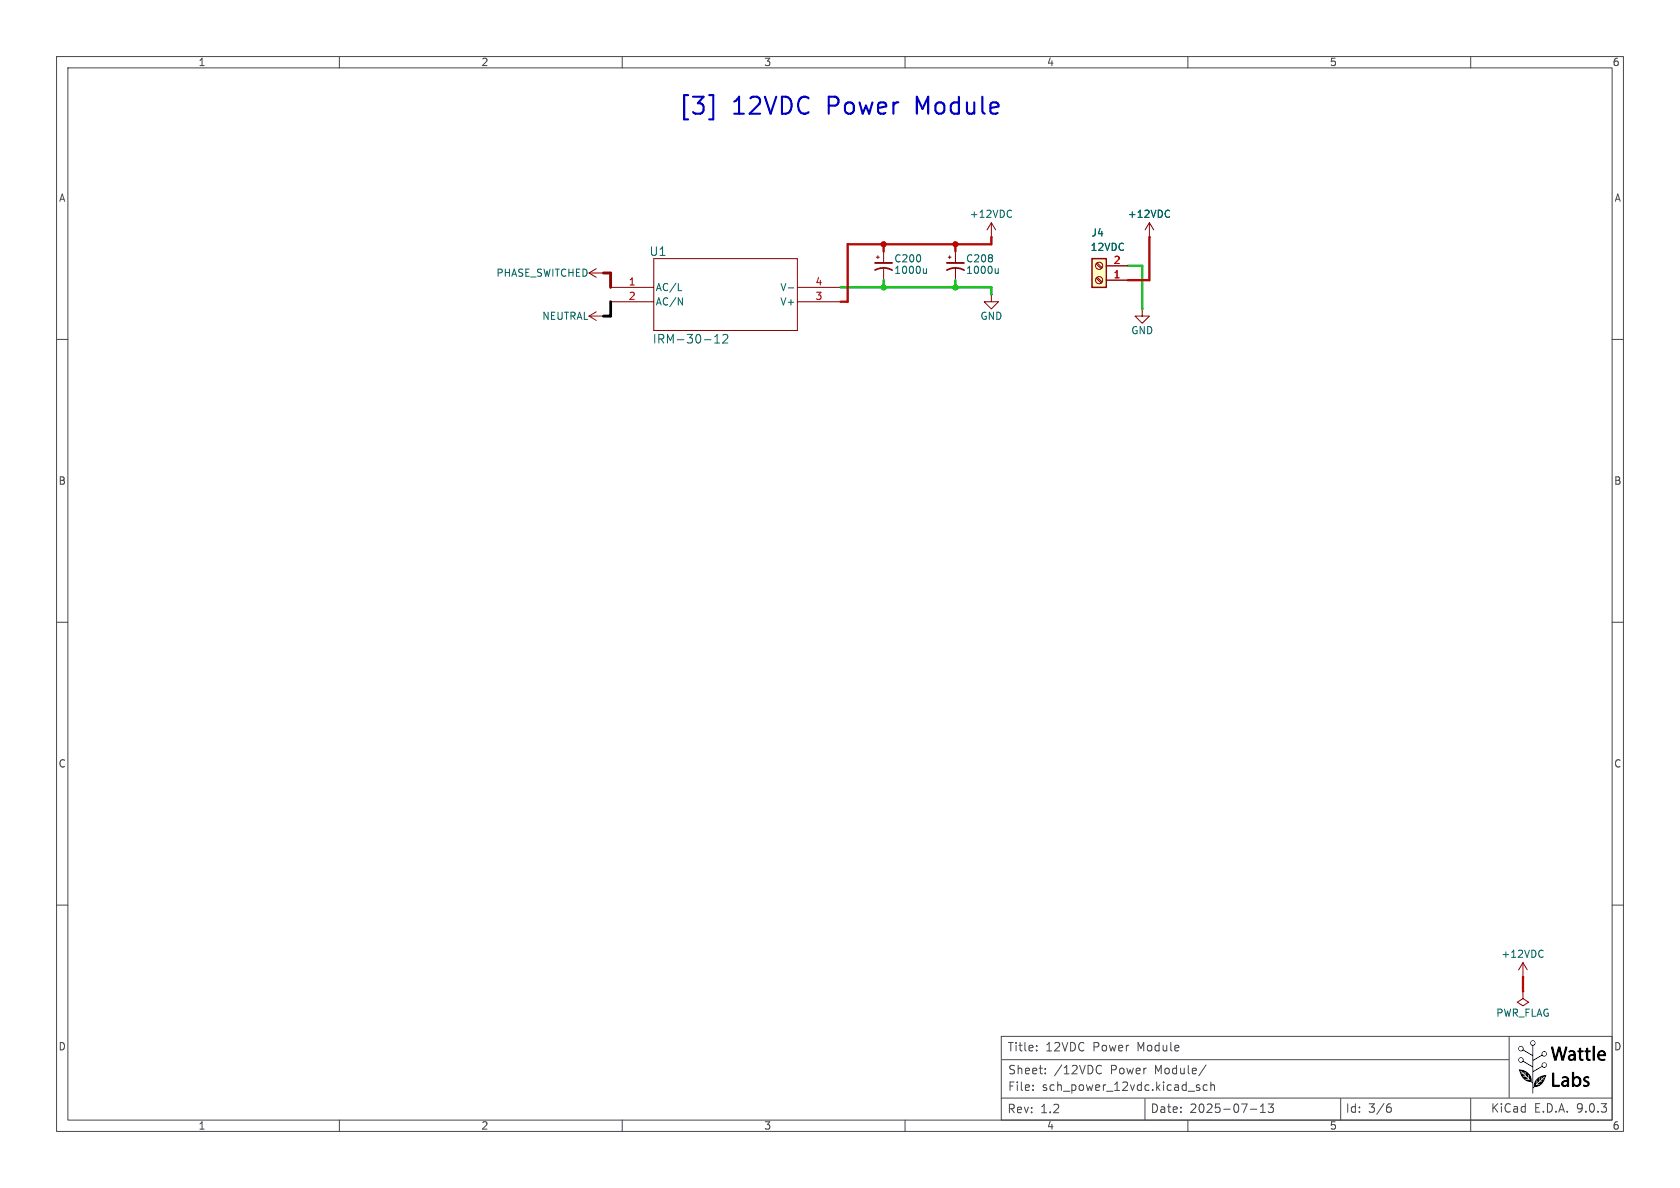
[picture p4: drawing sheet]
(kicad_sch
 (version 20250114)
 (generator "eeschema")
 (generator_version "9.0")
 (paper "A4")
 (title_block
  (title "12VDC Power Module")
  (date "2025-07-13")
  (rev "1.2")
  (company "Wattle Labs"))
 (lib_symbols
  (symbol "Connector:Screw_Terminal_01x02"
   (pin_names
    (offset 1.016) (hide yes)) (exclude_from_sim no) (in_bom yes) (on_board yes)
   (property "Reference" "J" (at 0 2.54 0) (effects (font (size 1.27 1.27))))
   (property "Value" "Screw_Terminal_01x02" (at 0 -5.08 0) (effects (font (size 1.27 1.27))))
   (property "Footprint" "" (at 0 0 0) (effects (font (size 1.27 1.27)) (hide yes)))
   (property "Datasheet" "~" (at 0 0 0) (effects (font (size 1.27 1.27)) (hide yes)))
   (property "Description" "Generic screw terminal, single row, 01x02, script generated (kicad-library-utils/schlib/autogen/connector/)" (at 0 0 0) (effects (font (size 1.27 1.27)) (hide yes)))
   (symbol "Screw_Terminal_01x02_1_1"
    (rectangle (start -1.27 1.27) (end 1.27 -3.81) (stroke (width 0.254) (type default)) (fill (type background)))
    (polyline (pts (xy -0.5334 0.3302) (xy 0.3302 -0.508)) (stroke (width 0.1524) (type default)) (fill (type none)))
    (polyline (pts (xy -0.5334 -2.2098) (xy 0.3302 -3.048)) (stroke (width 0.1524) (type default)) (fill (type none)))
    (polyline (pts (xy -0.3556 0.508) (xy 0.508 -0.3302)) (stroke (width 0.1524) (type default)) (fill (type none)))
    (polyline (pts (xy -0.3556 -2.032) (xy 0.508 -2.8702)) (stroke (width 0.1524) (type default)) (fill (type none)))
    (circle (center 0 0) (radius 0.635) (stroke (width 0.1524) (type default)) (fill (type none)))
    (circle (center 0 -2.54) (radius 0.635) (stroke (width 0.1524) (type default)) (fill (type none)))
    (pin passive line (at -5.08 0 0) (length 3.81) (name "Pin_1" (effects (font (size 1.27 1.27)))) (number "1" (effects (font (size 1.27 1.27)))))
    (pin passive line (at -5.08 -2.54 0) (length 3.81) (name "Pin_2" (effects (font (size 1.27 1.27)))) (number "2" (effects (font (size 1.27 1.27))))))
   (embedded_fonts no))
  (symbol "Device:C_Polarized_Small_US"
   (pin_numbers (hide yes))
   (pin_names
    (offset 0.254) (hide yes)) (exclude_from_sim no) (in_bom yes) (on_board yes)
   (property "Reference" "C" (at 0.254 1.778 0) (effects (font (size 1.27 1.27)) (justify left)))
   (property "Value" "C_Polarized_Small_US" (at 0.254 -2.032 0) (effects (font (size 1.27 1.27)) (justify left)))
   (property "Footprint" "" (at 0 0 0) (effects (font (size 1.27 1.27)) (hide yes)))
   (property "Datasheet" "~" (at 0 0 0) (effects (font (size 1.27 1.27)) (hide yes)))
   (property "Description" "Polarized capacitor, small US symbol" (at 0 0 0) (effects (font (size 1.27 1.27)) (hide yes)))
   (symbol "C_Polarized_Small_US_0_1"
    (polyline (pts (xy -1.524 0.508) (xy 1.524 0.508)) (stroke (width 0.3048) (type default)) (fill (type none)))
    (polyline (pts (xy -1.27 1.524) (xy -0.762 1.524)) (stroke (width 0) (type default)) (fill (type none)))
    (polyline (pts (xy -1.016 1.27) (xy -1.016 1.778)) (stroke (width 0) (type default)) (fill (type none)))
    (arc (start -1.524 -0.762) (mid 0 -0.3734) (end 1.524 -0.762) (stroke (width 0.3048) (type default)) (fill (type none))))
   (symbol "C_Polarized_Small_US_1_1"
    (pin passive line (at 0 2.54 270) (length 2.032) (name "~" (effects (font (size 1.27 1.27)))) (number "1" (effects (font (size 1.27 1.27)))))
    (pin passive line (at 0 -2.54 90) (length 2.032) (name "~" (effects (font (size 1.27 1.27)))) (number "2" (effects (font (size 1.27 1.27))))))
   (embedded_fonts no))
  (symbol "Wattle_Power:IRM-30-12"
   (pin_names
    (offset 0.254)) (exclude_from_sim no) (in_bom yes) (on_board yes)
   (property "Reference" "U" (at 8.382 6.35 0) (effects (font (size 1.524 1.524))))
   (property "Value" "IRM-30-12" (at 14.224 -9.144 0) (effects (font (size 1.524 1.524))))
   (property "Footprint" "Wattle_Power:IRM-30-12" (at 0 0 0) (effects (font (size 1.27 1.27)
    (italic yes)) (hide yes)))
   (property "Datasheet" "IRM-30-12" (at 0 0 0) (effects (font (size 1.27 1.27)
    (italic yes)) (hide yes)))
   (property "Description" "" (at 0 0 0) (effects (font (size 1.27 1.27)) (hide yes)))
   (symbol "IRM-30-12_0_1"
    (polyline (pts (xy 7.62 5.08) (xy 7.62 -7.62)) (stroke (width 0.127) (type default)) (fill (type none)))
    (polyline (pts (xy 7.62 -7.62) (xy 33.02 -7.62)) (stroke (width 0.127) (type default)) (fill (type none)))
    (polyline (pts (xy 33.02 5.08) (xy 7.62 5.08)) (stroke (width 0.127) (type default)) (fill (type none)))
    (polyline (pts (xy 33.02 -7.62) (xy 33.02 5.08)) (stroke (width 0.127) (type default)) (fill (type none)))
    (pin power_in line (at 40.64 0 180) (length 7.62) (name "V-" (effects (font (size 1.27 1.27)))) (number "4" (effects (font (size 1.27 1.27)))))
    (pin power_in line (at 40.64 -2.54 180) (length 7.62) (name "V+" (effects (font (size 1.27 1.27)))) (number "3" (effects (font (size 1.27 1.27))))))
   (symbol "IRM-30-12_1_1"
    (pin power_in line (at 0 0 0) (length 7.62) (name "AC/L" (effects (font (size 1.27 1.27)))) (number "1" (effects (font (size 1.27 1.27)))))
    (pin power_in line (at 0 -2.54 0) (length 7.62) (name "AC/N" (effects (font (size 1.27 1.27)))) (number "2" (effects (font (size 1.27 1.27))))))
   (embedded_fonts no))
  (symbol "power:+15V"
   (power)
   (pin_numbers (hide yes))
   (pin_names
    (offset 0) (hide yes)) (exclude_from_sim no) (in_bom yes) (on_board yes)
   (property "Reference" "#PWR" (at 0 -3.81 0) (effects (font (size 1.27 1.27)) (hide yes)))
   (property "Value" "+15V" (at 0 3.556 0) (effects (font (size 1.27 1.27))))
   (property "Footprint" "" (at 0 0 0) (effects (font (size 1.27 1.27)) (hide yes)))
   (property "Datasheet" "" (at 0 0 0) (effects (font (size 1.27 1.27)) (hide yes)))
   (property "Description" "Power symbol creates a global label with name \"+15V\"" (at 0 0 0) (effects (font (size 1.27 1.27)) (hide yes)))
   (symbol "+15V_0_1"
    (polyline (pts (xy -0.762 1.27) (xy 0 2.54)) (stroke (width 0) (type default)) (fill (type none)))
    (polyline (pts (xy 0 2.54) (xy 0.762 1.27)) (stroke (width 0) (type default)) (fill (type none)))
    (polyline (pts (xy 0 0) (xy 0 2.54)) (stroke (width 0) (type default)) (fill (type none))))
   (symbol "+15V_1_1"
    (pin power_in line (at 0 0 90) (length 0) (name "~" (effects (font (size 1.27 1.27)))) (number "1" (effects (font (size 1.27 1.27))))))
   (embedded_fonts no))
  (symbol "power:GND"
   (power)
   (pin_numbers (hide yes))
   (pin_names
    (offset 0) (hide yes)) (exclude_from_sim no) (in_bom yes) (on_board yes)
   (property "Reference" "#PWR" (at 0 -6.35 0) (effects (font (size 1.27 1.27)) (hide yes)))
   (property "Value" "GND" (at 0 -3.81 0) (effects (font (size 1.27 1.27))))
   (property "Footprint" "" (at 0 0 0) (effects (font (size 1.27 1.27)) (hide yes)))
   (property "Datasheet" "" (at 0 0 0) (effects (font (size 1.27 1.27)) (hide yes)))
   (property "Description" "Power symbol creates a global label with name \"GND\" , ground" (at 0 0 0) (effects (font (size 1.27 1.27)) (hide yes)))
   (symbol "GND_0_1"
    (polyline (pts (xy 0 0) (xy 0 -1.27) (xy 1.27 -1.27) (xy 0 -2.54) (xy -1.27 -1.27) (xy 0 -1.27)) (stroke (width 0) (type default)) (fill (type none))))
   (symbol "GND_1_1"
    (pin power_in line (at 0 0 270) (length 0) (name "~" (effects (font (size 1.27 1.27)))) (number "1" (effects (font (size 1.27 1.27))))))
   (embedded_fonts no))
  (symbol "power:LINE"
   (power)
   (pin_numbers (hide yes))
   (pin_names
    (offset 0) (hide yes)) (exclude_from_sim no) (in_bom yes) (on_board yes)
   (property "Reference" "#PWR" (at 0 -3.81 0) (effects (font (size 1.27 1.27)) (hide yes)))
   (property "Value" "LINE" (at 0 3.556 0) (effects (font (size 1.27 1.27))))
   (property "Footprint" "" (at 0 0 0) (effects (font (size 1.27 1.27)) (hide yes)))
   (property "Datasheet" "" (at 0 0 0) (effects (font (size 1.27 1.27)) (hide yes)))
   (property "Description" "Power symbol creates a global label with name \"LINE\"" (at 0 0 0) (effects (font (size 1.27 1.27)) (hide yes)))
   (symbol "LINE_0_1"
    (polyline (pts (xy -0.762 1.27) (xy 0 2.54)) (stroke (width 0) (type default)) (fill (type none)))
    (polyline (pts (xy 0 2.54) (xy 0.762 1.27)) (stroke (width 0) (type default)) (fill (type none)))
    (polyline (pts (xy 0 0) (xy 0 2.54)) (stroke (width 0) (type default)) (fill (type none))))
   (symbol "LINE_1_1"
    (pin power_in line (at 0 0 90) (length 0) (name "~" (effects (font (size 1.27 1.27)))) (number "1" (effects (font (size 1.27 1.27))))))
   (embedded_fonts no))
  (symbol "power:NEUT"
   (power)
   (pin_numbers (hide yes))
   (pin_names
    (offset 0) (hide yes)) (exclude_from_sim no) (in_bom yes) (on_board yes)
   (property "Reference" "#PWR" (at 0 -3.81 0) (effects (font (size 1.27 1.27)) (hide yes)))
   (property "Value" "NEUT" (at 0 3.556 0) (effects (font (size 1.27 1.27))))
   (property "Footprint" "" (at 0 0 0) (effects (font (size 1.27 1.27)) (hide yes)))
   (property "Datasheet" "" (at 0 0 0) (effects (font (size 1.27 1.27)) (hide yes)))
   (property "Description" "Power symbol creates a global label with name \"NEUT\"" (at 0 0 0) (effects (font (size 1.27 1.27)) (hide yes)))
   (symbol "NEUT_0_1"
    (polyline (pts (xy -0.762 1.27) (xy 0 2.54)) (stroke (width 0) (type default)) (fill (type none)))
    (polyline (pts (xy 0 2.54) (xy 0.762 1.27)) (stroke (width 0) (type default)) (fill (type none)))
    (polyline (pts (xy 0 0) (xy 0 2.54)) (stroke (width 0) (type default)) (fill (type none))))
   (symbol "NEUT_1_1"
    (pin power_in line (at 0 0 90) (length 0) (name "~" (effects (font (size 1.27 1.27)))) (number "1" (effects (font (size 1.27 1.27))))))
   (embedded_fonts no))
  (symbol "power:PWR_FLAG"
   (power)
   (pin_numbers (hide yes))
   (pin_names
    (offset 0) (hide yes)) (exclude_from_sim no) (in_bom yes) (on_board yes)
   (property "Reference" "#FLG" (at 0 1.905 0) (effects (font (size 1.27 1.27)) (hide yes)))
   (property "Value" "PWR_FLAG" (at 0 3.81 0) (effects (font (size 1.27 1.27))))
   (property "Footprint" "" (at 0 0 0) (effects (font (size 1.27 1.27)) (hide yes)))
   (property "Datasheet" "~" (at 0 0 0) (effects (font (size 1.27 1.27)) (hide yes)))
   (property "Description" "Special symbol for telling ERC where power comes from" (at 0 0 0) (effects (font (size 1.27 1.27)) (hide yes)))
   (symbol "PWR_FLAG_0_0"
    (pin power_out line (at 0 0 90) (length 0) (name "~" (effects (font (size 1.27 1.27)))) (number "1" (effects (font (size 1.27 1.27))))))
   (symbol "PWR_FLAG_0_1"
    (polyline (pts (xy 0 0) (xy 0 1.27) (xy -1.016 1.905) (xy 0 2.54) (xy 1.016 1.905) (xy 0 1.27)) (stroke (width 0) (type default)) (fill (type none))))
   (embedded_fonts no)))
 (text_box "[${#}] ${TITLE}"
  (exclude_from_sim no)
  (at 12.065 12.065 0)
  (size 273.05 13.335)
  (margins 2.2499 2.2499 2.2499 2.2499)
  (stroke (width -0.0001) (type solid))
  (fill (type none))
  (effects (font (size 3 3) (thickness 0.375))))
 (junction
  (at 168.91 43.18)
  (diameter 0)
  (color 0 0 0 0))
 (junction
  (at 156.21 43.18)
  (diameter 0)
  (color 0 0 0 0))
 (junction
  (at 168.91 50.8)
  (diameter 0)
  (color 0 0 0 0))
 (junction
  (at 156.21 50.8)
  (diameter 0)
  (color 0 0 0 0))
 (wire
  (pts (xy 269.24 172.72) (xy 269.24 175.26))
  (stroke (width 0) (type default)))
 (wire
  (pts (xy 107.95 55.88) (xy 106.68 55.88))
  (stroke (width 0) (type default)))
 (wire
  (pts (xy 156.21 49.53) (xy 156.21 50.8))
  (stroke (width 0) (type default)))
 (wire
  (pts (xy 148.59 53.34) (xy 149.86 53.34))
  (stroke (width 0) (type default)))
 (wire
  (pts (xy 107.95 48.26) (xy 106.68 48.26))
  (stroke (width 0) (type default)))
 (wire
  (pts (xy 107.95 53.34) (xy 107.95 55.88))
  (stroke (width 0) (type default)))
 (wire
  (pts (xy 149.86 53.34) (xy 149.86 43.18))
  (stroke (width 0) (type default)))
 (wire
  (pts (xy 199.39 46.99) (xy 201.93 46.99))
  (stroke (width 0) (type default)))
 (wire
  (pts (xy 148.59 50.8) (xy 156.21 50.8))
  (stroke (width 0) (type default)))
 (wire
  (pts (xy 156.21 50.8) (xy 168.91 50.8))
  (stroke (width 0) (type default)))
 (wire
  (pts (xy 107.95 50.8) (xy 107.95 48.26))
  (stroke (width 0) (type default)))
 (wire
  (pts (xy 203.2 49.53) (xy 203.2 41.91))
  (stroke (width 0) (type default)))
 (wire
  (pts (xy 175.26 50.8) (xy 175.26 52.07))
  (stroke (width 0) (type default)))
 (wire
  (pts (xy 168.91 49.53) (xy 168.91 50.8))
  (stroke (width 0) (type default)))
 (wire
  (pts (xy 175.26 43.18) (xy 175.26 41.91))
  (stroke (width 0) (type default)))
 (wire
  (pts (xy 168.91 50.8) (xy 175.26 50.8))
  (stroke (width 0) (type default)))
 (wire
  (pts (xy 149.86 43.18) (xy 156.21 43.18))
  (stroke (width 0) (type default)))
 (wire
  (pts (xy 168.91 43.18) (xy 168.91 44.45))
  (stroke (width 0) (type default)))
 (wire
  (pts (xy 201.93 46.99) (xy 201.93 54.61))
  (stroke (width 0) (type default)))
 (wire
  (pts (xy 156.21 43.18) (xy 156.21 44.45))
  (stroke (width 0) (type default)))
 (wire
  (pts (xy 199.39 49.53) (xy 203.2 49.53))
  (stroke (width 0) (type default)))
 (wire
  (pts (xy 156.21 43.18) (xy 168.91 43.18))
  (stroke (width 0) (type default)))
 (wire
  (pts (xy 168.91 43.18) (xy 175.26 43.18))
  (stroke (width 0) (type default)))
 (symbol
  (lib_id "power:LINE")
  (at 106.68 48.26 90)
  (unit 1)
  (exclude_from_sim no)
  (in_bom yes)
  (on_board yes)
  (dnp no)
  (property "Reference" "#PWR09" (at 110.49 48.26 0) (effects (font (size 1.27 1.27)) (hide yes)))
  (property "Value" "PHASE_SWITCHED" (at 104.14 48.26 90) (effects (font (size 1.27 1.27)) (justify left)))
  (property "Footprint" "" (at 106.68 48.26 0) (effects (font (size 1.27 1.27)) (hide yes)))
  (property "Datasheet" "" (at 106.68 48.26 0) (effects (font (size 1.27 1.27)) (hide yes)))
  (property "Description" "Power symbol creates a global label with name \"LINE\"" (at 106.68 48.26 0) (effects (font (size 1.27 1.27)) (hide yes)))
  (property "Supplier" "" (at 106.68 48.26 0) (effects (font (size 1.27 1.27)) (hide yes)))
  (property "Digikey_PN" "" (at 106.68 48.26 0) (effects (font (size 1.27 1.27)) (hide yes)))
  (pin "1"))
 (symbol
  (lib_id "power:+15V")
  (at 269.24 172.72 0)
  (unit 1)
  (exclude_from_sim no)
  (in_bom yes)
  (on_board yes)
  (dnp no)
  (property "Reference" "#PWR026" (at 269.24 176.53 0) (effects (font (size 1.27 1.27)) (hide yes)))
  (property "Value" "+12VDC" (at 269.24 168.656 0) (effects (font (size 1.27 1.27))))
  (property "Footprint" "" (at 269.24 172.72 0) (effects (font (size 1.27 1.27)) (hide yes)))
  (property "Datasheet" "" (at 269.24 172.72 0) (effects (font (size 1.27 1.27)) (hide yes)))
  (property "Description" "Power symbol creates a global label with name \"+15V\"" (at 269.24 172.72 0) (effects (font (size 1.27 1.27)) (hide yes)))
  (property "Digikey_PN" "" (at 269.24 172.72 0) (effects (font (size 1.27 1.27)) (hide yes)))
  (property "Silk" "" (at 269.24 172.72 0) (effects (font (size 1.27 1.27)) (hide yes)))
  (property "Stocked" "" (at 269.24 172.72 0) (effects (font (size 1.27 1.27)) (hide yes)))
  (pin "1"))
 (symbol
  (lib_id "power:NEUT")
  (at 106.68 55.88 90)
  (unit 1)
  (exclude_from_sim no)
  (in_bom yes)
  (on_board yes)
  (dnp no)
  (property "Reference" "#PWR010" (at 110.49 55.88 0) (effects (font (size 1.27 1.27)) (hide yes)))
  (property "Value" "NEUTRAL" (at 104.14 55.88 90) (effects (font (size 1.27 1.27)) (justify left)))
  (property "Footprint" "" (at 106.68 55.88 0) (effects (font (size 1.27 1.27)) (hide yes)))
  (property "Datasheet" "" (at 106.68 55.88 0) (effects (font (size 1.27 1.27)) (hide yes)))
  (property "Description" "Power symbol creates a global label with name \"NEUT\"" (at 106.68 55.88 0) (effects (font (size 1.27 1.27)) (hide yes)))
  (property "Supplier" "" (at 106.68 55.88 0) (effects (font (size 1.27 1.27)) (hide yes)))
  (property "Digikey_PN" "" (at 106.68 55.88 0) (effects (font (size 1.27 1.27)) (hide yes)))
  (pin "1"))
 (symbol
  (lib_id "power:+15V")
  (at 203.2 41.91 0)
  (unit 1)
  (exclude_from_sim no)
  (in_bom yes)
  (on_board yes)
  (dnp no)
  (property "Reference" "#PWR08" (at 203.2 45.72 0) (effects (font (size 1.27 1.27)) (hide yes)))
  (property "Value" "+12VDC" (at 203.2 37.846 0) (effects (font (size 1.27 1.27))))
  (property "Footprint" "" (at 203.2 41.91 0) (effects (font (size 1.27 1.27)) (hide yes)))
  (property "Datasheet" "" (at 203.2 41.91 0) (effects (font (size 1.27 1.27)) (hide yes)))
  (property "Description" "Power symbol creates a global label with name \"+15V\"" (at 203.2 41.91 0) (effects (font (size 1.27 1.27)) (hide yes)))
  (property "Digikey_PN" "" (at 203.2 41.91 0) (effects (font (size 1.27 1.27)) (hide yes)))
  (property "Silk" "" (at 203.2 41.91 0) (effects (font (size 1.27 1.27)) (hide yes)))
  (property "Stocked" "" (at 203.2 41.91 0) (effects (font (size 1.27 1.27)) (hide yes)))
  (pin "1"))
 (symbol
  (lib_id "Wattle_Power:IRM-30-12")
  (at 107.95 50.8 0)
  (unit 1)
  (exclude_from_sim no)
  (in_bom yes)
  (on_board yes)
  (dnp no)
  (property "Reference" "U1" (at 116.332 44.45 0) (effects (font (size 1.524 1.524))))
  (property "Value" "IRM-30-12" (at 122.174 59.944 0) (effects (font (size 1.524 1.524))))
  (property "Footprint" "Wattle_Power:IRM-30-12" (at 107.95 50.8 0) (effects (font (size 1.27 1.27)
    (italic yes)) (hide yes)))
  (property "Datasheet" "IRM-30-12" (at 107.95 50.8 0) (effects (font (size 1.27 1.27)
    (italic yes)) (hide yes)))
  (property "Description" "" (at 107.95 50.8 0) (effects (font (size 1.27 1.27)) (hide yes)))
  (property "Digikey_PN" "1866-3043-ND" (at 107.95 50.8 0) (effects (font (size 1.27 1.27)) (hide yes)))
  (property "Silk" "" (at 107.95 50.8 0) (effects (font (size 1.27 1.27)) (hide yes)))
  (property "Stocked" "" (at 107.95 50.8 0) (effects (font (size 1.27 1.27)) (hide yes)))
  (pin "4")
  (pin "1")
  (pin "2")
  (pin "3"))
 (symbol
  (lib_id "power:+15V")
  (at 175.26 41.91 0)
  (unit 1)
  (exclude_from_sim no)
  (in_bom yes)
  (on_board yes)
  (dnp no)
  (property "Reference" "#PWR022" (at 175.26 45.72 0) (effects (font (size 1.27 1.27)) (hide yes)))
  (property "Value" "+12VDC" (at 175.26 37.846 0) (effects (font (size 1.27 1.27))))
  (property "Footprint" "" (at 175.26 41.91 0) (effects (font (size 1.27 1.27)) (hide yes)))
  (property "Datasheet" "" (at 175.26 41.91 0) (effects (font (size 1.27 1.27)) (hide yes)))
  (property "Description" "Power symbol creates a global label with name \"+15V\"" (at 175.26 41.91 0) (effects (font (size 1.27 1.27)) (hide yes)))
  (property "Digikey_PN" "" (at 175.26 41.91 0) (effects (font (size 1.27 1.27)) (hide yes)))
  (property "Silk" "" (at 175.26 41.91 0) (effects (font (size 1.27 1.27)) (hide yes)))
  (property "Stocked" "" (at 175.26 41.91 0) (effects (font (size 1.27 1.27)) (hide yes)))
  (pin "1"))
 (symbol
  (lib_id "power:GND")
  (at 201.93 54.61 0)
  (unit 1)
  (exclude_from_sim no)
  (in_bom yes)
  (on_board yes)
  (dnp no)
  (property "Reference" "#PWR07" (at 201.93 60.96 0) (effects (font (size 1.27 1.27)) (hide yes)))
  (property "Value" "GND" (at 201.93 58.42 0) (effects (font (size 1.27 1.27))))
  (property "Footprint" "" (at 201.93 54.61 0) (effects (font (size 1.27 1.27)) (hide yes)))
  (property "Datasheet" "" (at 201.93 54.61 0) (effects (font (size 1.27 1.27)) (hide yes)))
  (property "Description" "Power symbol creates a global label with name \"GND\" , ground" (at 201.93 54.61 0) (effects (font (size 1.27 1.27)) (hide yes)))
  (pin "1"))
 (symbol
  (lib_id "Device:C_Polarized_Small_US")
  (at 168.91 46.99 0)
  (unit 1)
  (exclude_from_sim no)
  (in_bom yes)
  (on_board yes)
  (dnp no)
  (property "Reference" "C208" (at 170.688 45.72 0) (effects (font (size 1.27 1.27)) (justify left)))
  (property "Value" "1000u" (at 170.688 47.752 0) (effects (font (size 1.27 1.27)) (justify left)))
  (property "Footprint" "Capacitor_THT:CP_Radial_D13.0mm_P5.00mm" (at 168.91 46.99 0) (effects (font (size 1.27 1.27)) (hide yes)))
  (property "Datasheet" "~" (at 168.91 46.99 0) (effects (font (size 1.27 1.27)) (hide yes)))
  (property "Description" "1000uF 25V" (at 168.91 46.99 0) (effects (font (size 1.27 1.27)) (hide yes)))
  (property "Digikey_PN" "" (at 168.91 46.99 0) (effects (font (size 1.27 1.27)) (hide yes)))
  (property "Silk" "" (at 168.91 46.99 0) (effects (font (size 1.27 1.27)) (hide yes)))
  (property "Stocked" "" (at 168.91 46.99 0) (effects (font (size 1.27 1.27)) (hide yes)))
  (pin "2")
  (pin "1"))
 (symbol
  (lib_id "Device:C_Polarized_Small_US")
  (at 156.21 46.99 0)
  (unit 1)
  (exclude_from_sim no)
  (in_bom yes)
  (on_board yes)
  (dnp no)
  (property "Reference" "C200" (at 157.988 45.72 0) (effects (font (size 1.27 1.27)) (justify left)))
  (property "Value" "1000u" (at 157.988 47.752 0) (effects (font (size 1.27 1.27)) (justify left)))
  (property "Footprint" "Capacitor_THT:CP_Radial_D13.0mm_P5.00mm" (at 156.21 46.99 0) (effects (font (size 1.27 1.27)) (hide yes)))
  (property "Datasheet" "~" (at 156.21 46.99 0) (effects (font (size 1.27 1.27)) (hide yes)))
  (property "Description" "1000uF 25V" (at 156.21 46.99 0) (effects (font (size 1.27 1.27)) (hide yes)))
  (property "Digikey_PN" "" (at 156.21 46.99 0) (effects (font (size 1.27 1.27)) (hide yes)))
  (property "Silk" "" (at 156.21 46.99 0) (effects (font (size 1.27 1.27)) (hide yes)))
  (property "Stocked" "" (at 156.21 46.99 0) (effects (font (size 1.27 1.27)) (hide yes)))
  (pin "2")
  (pin "1"))
 (symbol
  (lib_id "power:GND")
  (at 175.26 52.07 0)
  (unit 1)
  (exclude_from_sim no)
  (in_bom yes)
  (on_board yes)
  (dnp no)
  (property "Reference" "#PWR021" (at 175.26 58.42 0) (effects (font (size 1.27 1.27)) (hide yes)))
  (property "Value" "GND" (at 175.26 55.88 0) (effects (font (size 1.27 1.27))))
  (property "Footprint" "" (at 175.26 52.07 0) (effects (font (size 1.27 1.27)) (hide yes)))
  (property "Datasheet" "" (at 175.26 52.07 0) (effects (font (size 1.27 1.27)) (hide yes)))
  (property "Description" "Power symbol creates a global label with name \"GND\" , ground" (at 175.26 52.07 0) (effects (font (size 1.27 1.27)) (hide yes)))
  (pin "1"))
 (symbol
  (lib_id "power:PWR_FLAG")
  (at 269.24 175.26 180)
  (unit 1)
  (exclude_from_sim no)
  (in_bom yes)
  (on_board yes)
  (dnp no)
  (property "Reference" "#FLG07" (at 269.24 177.165 0) (effects (font (size 1.27 1.27)) (hide yes)))
  (property "Value" "PWR_FLAG" (at 269.24 179.07 0) (effects (font (size 1.27 1.27))))
  (property "Footprint" "" (at 269.24 175.26 0) (effects (font (size 1.27 1.27)) (hide yes)))
  (property "Datasheet" "~" (at 269.24 175.26 0) (effects (font (size 1.27 1.27)) (hide yes)))
  (property "Description" "Special symbol for telling ERC where power comes from" (at 269.24 175.26 0) (effects (font (size 1.27 1.27)) (hide yes)))
  (pin "1"))
 (symbol
  (lib_id "Connector:Screw_Terminal_01x02")
  (at 194.31 49.53 180)
  (unit 1)
  (exclude_from_sim no)
  (in_bom no)
  (on_board yes)
  (dnp no)
  (property "Reference" "J4" (at 194.056 41.148 0) (effects (font (size 1.27 1.27))))
  (property "Value" "12VDC" (at 195.834 43.688 0) (effects (font (size 1.27 1.27))))
  (property "Footprint" "Wattle_Connectors:TerminalBlock_1x02_P5.00mm" (at 194.31 49.53 0) (effects (font (size 1.27 1.27)) (hide yes)))
  (property "Datasheet" "~" (at 194.31 49.53 0) (effects (font (size 1.27 1.27)) (hide yes)))
  (property "Description" "Generic screw terminal, single row, 01x02, script generated (kicad-library-utils/schlib/autogen/connector/)" (at 194.31 49.53 0) (effects (font (size 1.27 1.27)) (hide yes)))
  (property "Digikey_PN" "" (at 194.31 49.53 0) (effects (font (size 1.27 1.27)) (hide yes)))
  (property "Silk" "12VDC OUT" (at 194.31 49.53 0) (effects (font (size 1.27 1.27)) (hide yes)))
  (property "Stocked" "" (at 194.31 49.53 0) (effects (font (size 1.27 1.27)) (hide yes)))
  (pin "1")
  (pin "2")))
